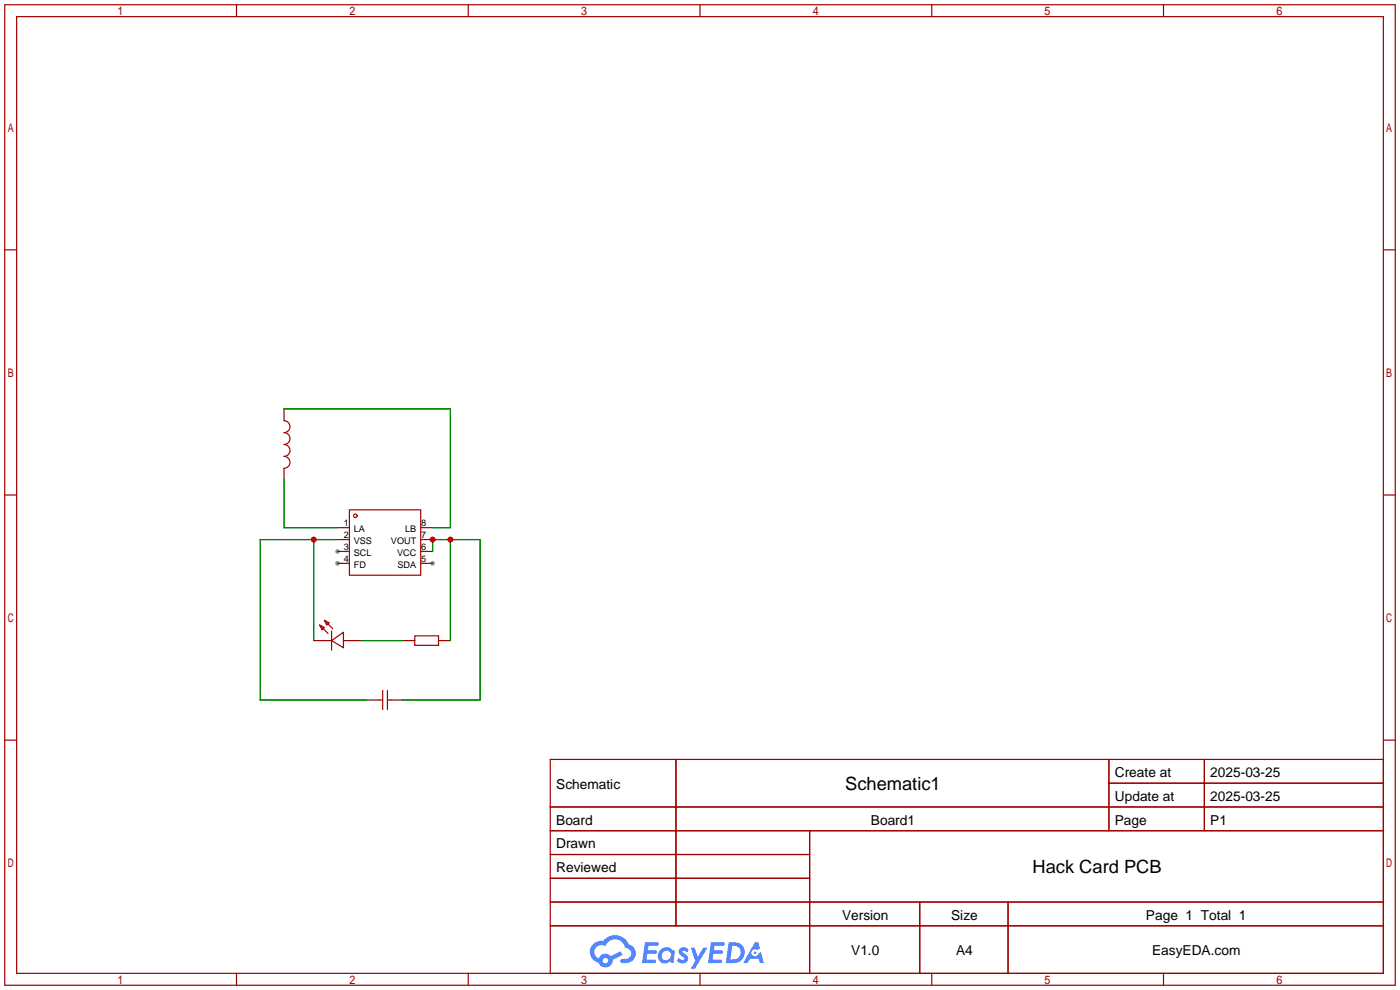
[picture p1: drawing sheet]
<svg xmlns="http://www.w3.org/2000/svg" width="299mm" height="212mm" viewBox="0 0 299 212" stroke-linecap="round" stroke-linejoin="round" font-family="sans-serif">
<g fill="#999">
<circle cx="92.5" cy="120.4" r=".51"/>
<circle cx="72.1" cy="120.4" r=".51"/>
<circle cx="72.1" cy="117.9" r=".51"/>
</g>
<g fill="none" stroke="#a10000" stroke-width=".25">
<path d="M1 1h297.2v209.6h-297.2zM3.6 3.6h292.1v204.4h-292.1zM50.5 1v2.6M100.1 1v2.6M149.6 1v2.6M199.1 1v2.6M248.7 1v2.6M1 53.4h2.6M295.7 53.4h2.5M1 105.8h2.6M295.7 105.8h2.5M1 158.2h2.6"/>
<path d="M295.7 158.2h2.5M117.6 162.3h178.1v45.7h-178.1zM117.6 172.5h178.1M117.6 177.5h178.1M144.5 162.3v35.6M173 177.5v30.5M237 162.3v15.2M237 167.4h58.7M257.4 162.3v15.2M117.6 182.6h55.4M117.6 192.8h178.1M117.6 187.7h55.4"/>
<path d="M117.6 197.9h178.1M196.6 192.8v15.2M215.4 192.8v15.2M50.5 208v2.6M100.1 208v2.6M149.6 208v2.6M199.1 208v2.6M248.7 208v2.6"/>
</g>
<g fill="#5487ff">
<path d="M145.3 202.7a1.3 1.3 0 0 1 1.9 .3l-.4 .6a.54 .54 0 0 0-.9-.2l.1 .2a1.34 1.34 0 0 1 .9 1.8 1.47 1.47 0 0 1-2.3-.1l.5-.6 .8 .5a.31 .31 0 0 0 .4-.3 .31 .31 0 0 0-.3-.4 1.12 1.12 0 0 1-.7-1.8z"/>
<path d="M147.6 202.5h.9l.6 2 1.2-2h.9l-2.7 4.6h-.9l1-1.7z"/>
<path d="M137.8 201.4h1.7a1.31 1.31 0 0 1 1.2 .2 .4 .4 0 0 1-.3 .5l-1.8 .1-.1 .9h1.6a.4 .4 0 0 1 .4 .4 .4 .4 0 0 1-.5 .4h-1.6l-.2 1.2h1.4a.46 .46 0 0 1 .5 0 .46 .46 0 0 1 .1 .5l-.4 .2h-2.6z"/>
<path d="M151.9 201.4h1.7a1.32 1.32 0 0 1 1.2 .2 .39 .39 0 0 1-.3 .5l-1.8 .1-.1 .9h1.6a.4 .4 0 0 1 .4 .4 .4 .4 0 0 1-.4 .4h-1.7l-.2 1.2h1.4a.46 .46 0 0 1 .5 0 .46 .46 0 0 1 .1 .5l-.4 .2h-2.6z"/>
<path d="M161.3 201.4h.8l.3 1.3-.6 .4a.75 .75 0 0 0-1.1 .3 .75 .75 0 0 0 .5 1 .75 .75 0 0 0 .9-.7l.5-.2 .6 2.3h-.8l-.3-.9h-1.8l-.5 .9h-1z"/>
<path d="M155.7 201.4l-.6 4.4h1.5a2.27 2.27 0 0 0 2.6-2.2 2.27 2.27 0 0 0-2.7-2.2zM156.5 202.1a1.5 1.5 0 0 1 1.8 1.6 1.5 1.5 0 0 1-1.9 1.4h-.3z"/>
<path d="M141.2 203a1.6 1.6 0 0 0-.3 2.3 1.6 1.6 0 0 0 2.3 .2l.7 .3 .3-2.4-.1-.3-.5-.1a1.58 1.58 0 0 0-2.4 0zM141.8 203.5a.98 .98 0 0 1 1.6 .4 .98 .98 0 0 1-1.1 1.3 .94 .94 0 0 1-.9-.7 .94 .94 0 0 1 .4-1z"/>
<path d="M126.8 201.8a2.37 2.37 0 0 0 1.1 4 1.54 1.54 0 0 0 1.8 1 1.54 1.54 0 0 0 1.2-1.6l2.2-1.1-.5-.8-2 1a1.57 1.57 0 0 0-2.7 .5 1.5 1.5 0 0 1-.7-2.1 1.5 1.5 0 0 1 2.2-.5 2.23 2.23 0 0 1 2.3-1.4 2.23 2.23 0 0 1 2 1.8 1.16 1.16 0 0 1 1.2 1.1 1.16 1.16 0 0 1-1.1 1.2h-.7a.47 .47 0 0 0-.5 .4 .47 .47 0 0 0 .4 .5 2.17 2.17 0 0 0 2.5-.9 2.17 2.17 0 0 0-.3-2.7l-.8-.4a3.2 3.2 0 0 0-5.5-.7l-1.1 .1zM128.8 205.3a.6 .6 0 0 1 1.2 0 .6 .6 0 0 1-1.2 0z"/>
<circle cx="161.4" cy="203.6" r=".28"/>
</g>
<g fill="none" stroke="#870000" stroke-width=".25">
<path d="M60.7 87.4v2.5M60.7 100.1v2.5M72.1 112.8h2.6M72.1 115.3h2.6M72.1 117.9h2.6M89.9 112.8h2.6M89.9 115.3h2.6M89.9 117.9h2.6M67.1 136.9h3.8M72.1 120.4h2.6M73.4 136.9h3.8M86.1 136.9h2.5"/>
<path d="M89.9 120.4h2.6M93.7 136.9h2.6M78.5 149.6h2.5M83.6 149.6h2.5"/>
</g>
<g fill="none" stroke="#a10000" stroke-width=".25">
<path d="M60.7 89.9a1.27 1.27 0 0 1 1.3 1.3 1.27 1.27 0 0 1-1.3 1.3 1.27 1.27 0 0 1 1.3 1.2 1.27 1.27 0 0 1-1.3 1.3 1.27 1.27 0 0 1 1.3 1.3 1.27 1.27 0 0 1-1.3 1.2 1.27 1.27 0 0 1 1.3 1.3 1.27 1.27 0 0 1-1.3 1.3M74.7 109h15.2v13.9h-15.2zM68.3 133.6l1 .5-.5 .5zM68.3 133.6l1.8 1.8M69.3 132.6l1.1 .5-.6 .5zM69.3 132.6l1.8 1.8M70.9 136.9l2.5-1.8v3.3zM70.9 134.9v4M88.6 135.9h5.1v2h-5.1zM81 149.6h.8M81.8 147.6v4M82.8 147.6v4"/>
<path d="M82.8 149.6h.8"/>
<circle cx="75.9" cy="110.2" r=".38"/>
</g>
<path d="M60.7 87.4h35.6v25.4h-3.8M60.7 102.6v10.2h11.4M67.1 115.3v21.6M72.1 115.3h-16.5v34.3h22.9M92.5 117.9v-2.6h10.1v34.3h-16.5M96.3 115.3v21.6M77.2 136.9h8.9" fill="none" stroke="#008700" stroke-width=".25"/>
<g fill="#c00">
<circle cx="96.3" cy="115.3" r=".63"/>
<circle cx="92.5" cy="115.3" r=".63"/>
<circle cx="67.1" cy="115.3" r=".63"/>
</g>
<g font-size="3.9">
<text x="180.7" y="168.8">Schematic1</text>
<text x="220.7" y="186.6">Hack Card PCB</text>
</g>
<g font-size="2.9">
<text x="238.3" y="166.1">Create at</text>
<text x="258.7" y="166.1">2025-03-25</text>
<text x="118.9" y="168.6">Schematic</text>
<text x="238.3" y="171.1">Update at</text>
<text x="258.7" y="171.1">2025-03-25</text>
<text x="118.9" y="176.2">Board</text>
<text x="186.1" y="176.2">Board1</text>
<text x="238.3" y="176.2">Page</text>
<text x="258.7" y="176.2">P1</text>
<text x="118.9" y="181.3">Drawn</text>
<text x="118.9" y="186.4">Reviewed</text>
<text x="180" y="196.5">Version</text>
<text x="203.3" y="196.5">Size</text>
<text x="244.9" y="196.5">Page 1 Total 1</text>
<text x="181.9" y="204.2">V1.0</text>
<text x="204.3" y="204.2">A4</text>
<text x="246.2" y="204.2">EasyEDA.com</text>
</g>
<g font-size="2">
<text x="73.5" y="112.4">1</text>
<text x="75.6" y="113.7">LA</text>
<text x="86.6" y="113.7">LB</text>
<text x="90" y="112.4">8</text>
<text x="73.5" y="117.5">3</text>
<text x="73.5" y="115">2</text>
<text x="75.6" y="118.8">SCL</text>
<text x="75.6" y="116.2">VSS</text>
<text x="83.5" y="116.2">VOUT</text>
<text x="84.9" y="118.8">VCC</text>
<text x="90" y="115">7</text>
<text x="90" y="117.5">6</text>
<text x="73.5" y="120">4</text>
<text x="75.6" y="121.3">FD</text>
<text x="85" y="121.3">SDA</text>
<text x="90" y="120">5</text>
</g>
</svg>
